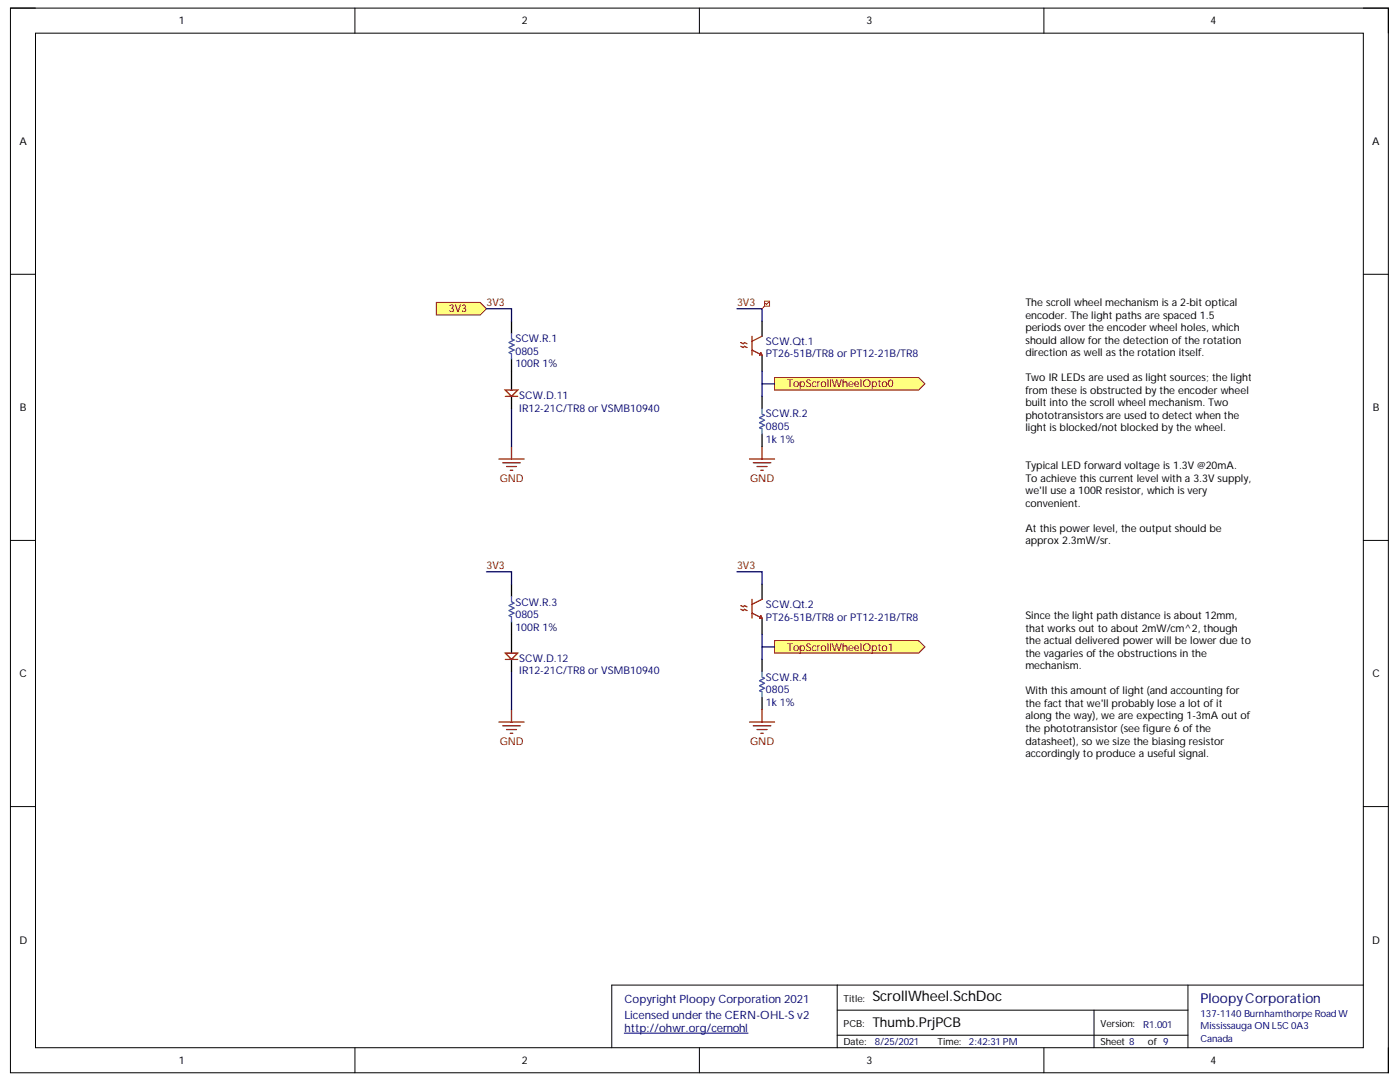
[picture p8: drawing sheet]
<svg xmlns="http://www.w3.org/2000/svg" width="279mm" height="216mm" viewBox="0 0 279 216" stroke-linecap="round" stroke-linejoin="round" font-family="sans-serif">
<path d="M2.1 1.6h275v212.5h-275z" fill="none" stroke="#000" stroke-width=".2"/>
<path d="M7.1 6.6h265v202.5h-265z" fill-rule="evenodd" fill="#fff"/>
<g fill="none" stroke="#000" stroke-width=".2">
<path d="M2.1 1.6h5M7.1 6.6h265v202.5h-265zM70.8 1.6v5M139.6 1.6v5M208.3 1.6v5M272.1 1.6h5v5M2.1 54.7h5M272.1 54.7h5M2.1 107.8h5M272.1 107.8h5M2.1 160.9h5M272.1 160.9h5"/>
<path d="M167.1 196.6v12.5M237.1 196.6v12.5M272.1 196.6h-150v12.5M70.8 209.1v5M139.6 209.1v5M167.1 201.6h70M167.1 206.6h70M208.3 209.1v5M218.3 201.6v7.5M277.1 209.1v5"/>
</g>
<path d="M124.6 206.2h24.7" fill="none" stroke="#000080" stroke-width=".2"/>
<path d="M154.6 75.3h28.7l1.3 1.3-1.3 1.2h-28.7z" fill-rule="evenodd" fill="#ffff80"/>
<path d="M154.6 75.3h28.7l1.3 1.3-1.3 1.2h-28.7z" fill="none" stroke="#800000" stroke-width=".2"/>
<path d="M154.6 127.8h28.7l1.3 1.3-1.3 1.2h-28.7z" fill-rule="evenodd" fill="#ffff80"/>
<path d="M154.6 127.8h28.7l1.3 1.3-1.3 1.2h-28.7z" fill="none" stroke="#800000" stroke-width=".2"/>
<path d="M152.1 64.1v3M152.1 71v3.1M152.1 116.6v3M152.1 123.5v3.1" fill="none" stroke="#000" stroke-width=".25"/>
<path d="M147.8 69.1l.5 .2 .3-.2 .5 .2M147.8 68.3l.5 .3 .3-.3 .5 .3M150.1 67.1v3.7M150.1 69.8l2 1M151.8 70.3l.3 .5h-.5zM152.1 67.1l-2 1M150.1 119.6v3.7M152.1 119.6l-2 1M147.8 121.6l.5 .2 .3-.2 .5 .2M147.8 120.8l.5 .3 .3-.3 .5 .3M150.1 122.3l2 1M151.8 122.8l.3 .5h-.5z" fill="none" stroke="#bf0000" stroke-width=".25"/>
<path d="M204.6 59.1h45v95h-45z" fill-rule="evenodd" fill="#fff"/>
<path d="M204.6 59.1h45v95h-45z" fill="none" stroke="#fff" stroke-width=".2"/>
<path d="M102.1 64.1v2.5M102.1 71.6v2.5M152.1 79.1v2.5M152.1 86.6v2.5M102.1 116.6v2.5M102.1 124.1v2.5M152.1 131.6v2.5M152.1 139.1v2.5" fill="none" stroke="#000" stroke-width=".25"/>
<path d="M102.1 66.6v1l.5 .2-1 .5 1 .5-1 .5 1 .5-1 .5 .5 .3v1M152.1 81.6v1l.5 .2-1 .5 1 .5-1 .5 1 .5-1 .5 .5 .3v1M102.1 119.1v1l.5 .2-1 .5 1 .5-1 .5 1 .5-1 .5 .5 .3v1M152.1 134.1v1l.5 .2-1 .5 1 .5-1 .5 1 .5-1 .5 .5 .3v1" fill="none" stroke="#009cca" stroke-width=".25"/>
<g fill="none" stroke="#800000" stroke-width=".25">
<path d="M99.6 91.6h5M100.3 92.3h3.5M101.1 93.1h2M101.8 93.8h.5M102.1 89.1v2.5M149.6 91.6h5M150.3 92.3h3.5M151.1 93.1h2M151.8 93.8h.5M152.1 89.1v2.5M99.6 144.1h5M100.3 144.8h3.5"/>
<path d="M101.1 145.6h2M101.8 146.3h.5M102.1 141.6v2.5M149.6 144.1h5M150.3 144.8h3.5M151.1 145.6h2M151.8 146.3h.5M152.1 141.6v2.5"/>
</g>
<path d="M87.1 60.4h8.7l1.3 1.2-1.3 1.2h-8.7z" fill-rule="evenodd" fill="#ffff80"/>
<path d="M87.1 60.4h8.7l1.3 1.2-1.3 1.2h-8.7z" fill="none" stroke="#800000" stroke-width=".2"/>
<path d="M97.1 61.6h5v2.5M147.1 61.6h5v2.5M152.1 74.1v2.5h2.5M152.1 76.6v2.5M102.1 81.6v7.5M97.1 114.1h5v2.5M147.1 114.1h5v2.5M102.1 134.1v7.5M152.1 126.6v2.5h2.5M152.1 129.1v2.5" fill="none" stroke="#000080" stroke-width=".25"/>
<path d="M102.1 74.1v3.7M102.1 79.1v2.5" fill="none" stroke="#000" stroke-width=".25"/>
<path d="M100.8 77.8h2.5l-1.2 1.3z" fill="#fff"/>
<path d="M100.8 77.8h2.5l-1.2 1.3zM100.8 79.1h2.5" fill="none" stroke="#bf0000" stroke-width=".25"/>
<path d="M102.1 126.6v3.7M102.1 131.6v2.5" fill="none" stroke="#000" stroke-width=".25"/>
<path d="M100.8 130.3h2.5l-1.2 1.3z" fill="#fff"/>
<path d="M100.8 130.3h2.5l-1.2 1.3zM100.8 131.6h2.5" fill="none" stroke="#bf0000" stroke-width=".25"/>
<path d="M152.6 60.1h1v1h-1zM152.6 61.1l-.5 .5M153.5 60.3l-.5 .5-.3-.3" fill="none" stroke="#f00" stroke-width=".2"/>
<text font-size="2.9" x="174.1" y="199.8">ScrollWheel.SchDoc</text>
<text font-size="2.7" fill="#000080" x="239.6" y="200.1">PloopyCorporation</text>
<text font-size="2.7" x="174.1" y="204.8">Thumb.PrjPCB</text>
<g font-size="2.3" fill="#000080">
<text x="124.6" y="200.2">Copyright Ploopy Corporation 2021</text>
<text x="124.6" y="203.4">Licensed underthe CERN-OHL-S v2</text>
<text x="124.6" y="205.9">http://ohwr.org/cernohl</text>
</g>
<g font-size="2.1">
<text x="35.7" y="4.8">1</text>
<text x="104.1" y="4.8">2</text>
<text x="172.9" y="4.8">3</text>
<text x="241.6" y="4.8">4</text>
<text x="3.9" y="28.9">A</text>
<text x="273.8" y="28.9">A</text>
<text x="204.6" y="61.1">The scroll wheel mechanism is a 2-bit optical</text>
<text x="204.6" y="63.6">encoder. The light paths are spaced 1.5</text>
<text x="204.6" y="66.1">periods over the encoder wheel holes, which</text>
<text x="204.6" y="68.6">should allowfor the detection of the rotation</text>
<text x="204.6" y="71">direction as well as the rotation itself.</text>
<text x="204.6" y="76.1">Two IR LEDs are used as light sources; the light</text>
<text x="4" y="82">B</text>
<text x="204.6" y="78.6">from these is obstructed by the encoder wheel</text>
<text x="204.6" y="81.1">built into the scroll wheel mechanism. Two</text>
<text x="204.6" y="83.6">phototransistorsare used to detect when the</text>
<text x="274" y="82">B</text>
<text x="204.6" y="86.1">light is blocked/not blocked by the wheel.</text>
<text x="204.6" y="93.5">Typical LED forward voltage is 1.3V @20mA.</text>
<text x="204.6" y="96.1">To achieve this current level with a 3.3V supply,</text>
<text x="204.6" y="98.6">we'll use a 100R resistor, which is very</text>
<text x="204.6" y="101.1">convenient.</text>
<text x="204.6" y="106.1">At this power level, the output should be</text>
<text x="204.6" y="108.6">approx 2.3mW/sr.</text>
<text x="204.6" y="123.6">Since the light path distance is about 12mm,</text>
<text x="204.6" y="126.1">that works out to about 2mW/cm^2, though</text>
<text x="204.6" y="128.6">the actual delivered power will be lower due to</text>
<text x="204.6" y="131.1">the vagaries of the obstructions in the</text>
<text x="3.9" y="135.2">C</text>
<text x="204.6" y="133.5">mechanism.</text>
<text x="273.9" y="135.2">C</text>
<text x="204.6" y="138.5">With this amount of light (and accounting for</text>
<text x="204.6" y="141.1">the fact that we'll probably lose a lot of it</text>
<text x="204.6" y="143.5">along the way), we are expecting 1-3mA out of</text>
<text x="204.6" y="146.1">the phototransistor (see figure 6 of the</text>
<text x="204.6" y="148.6">datasheet), so we size the biasing resistor</text>
<text x="204.6" y="151.1">accordingly to produce a useful signal.</text>
<text x="3.9" y="188.3">D</text>
<text x="273.8" y="188.3">D</text>
<text x="35.7" y="212.3">1</text>
<text x="104.1" y="212.3">2</text>
<text x="172.9" y="212.3">3</text>
<text x="241.6" y="212.3">4</text>
</g>
<g font-size="2.1" fill="#800000">
<text x="89.6" y="62.3">3V3</text>
<text x="97.1" y="61.1">3V3</text>
<text x="147.1" y="61.1">3V3</text>
<text x="157.1" y="77.3">TopScrollWheelOpto0</text>
<text x="99.7" y="96.1">GND</text>
<text x="149.7" y="96.1">GND</text>
<text x="97.1" y="113.6">3V3</text>
<text x="147.1" y="113.6">3V3</text>
<text x="157.1" y="129.8">TopScrollWheelOpto1</text>
<text x="99.7" y="148.6">GND</text>
<text x="149.7" y="148.6">GND</text>
</g>
<g font-size="2.1" fill="#000080">
<text x="102.9" y="68.3">SCW.R.1</text>
<text x="102.9" y="70.9">0805</text>
<text x="152.9" y="68.8">SCW.Qt.1</text>
<text x="152.9" y="71.3">PT26-51B/TR8 or PT12-21B/TR8</text>
<text x="102.9" y="73.3">100R 1%</text>
<text x="103.6" y="79.6">SCW.D.11</text>
<text x="103.6" y="82.1">IR12-21C/TR8 or VSMB10940</text>
<text x="152.9" y="83.3">SCW.R.2</text>
<text x="152.9" y="88.3">1k 1%</text>
<text x="152.9" y="85.8">0805</text>
<text x="102.9" y="125.8">100R 1%</text>
<text x="102.9" y="120.9">SCW.R.3</text>
<text x="102.9" y="123.3">0805</text>
<text x="152.9" y="121.3">SCW.Qt.2</text>
<text x="152.9" y="123.8">PT26-51B/TR8 or PT12-21B/TR8</text>
<text x="103.6" y="132.1">SCW.D.12</text>
<text x="103.6" y="134.6">IR12-21C/TR8 or VSMB10940</text>
<text x="152.9" y="135.8">SCW.R.4</text>
<text x="152.9" y="140.8">1k 1%</text>
<text x="152.9" y="138.3">0805</text>
</g>
<g font-size="1.9">
<text x="168.3" y="199.9">Title:</text>
<text x="168.3" y="208.6">Date:</text>
<text x="168.3" y="204.8">PCB:</text>
<text x="187.1" y="208.6">Time:</text>
<text x="219.6" y="204.8">Version:</text>
<text x="219.6" y="208.6">Sheet 8</text>
<text x="229.1" y="208.6">of 9</text>
</g>
<g font-size="1.9" fill="#000080">
<text x="239.6" y="202.9">137-1140Burnhamthorpe Road W</text>
<text x="174.6" y="208.6">8/25/2021</text>
<text x="193.4" y="208.6">2:42:31 PM</text>
<text x="228.1" y="205.1">R1.001</text>
<text x="239.6" y="205.3">Mississauga ON L5C 0A3</text>
<text x="239.6" y="207.9">Canada</text>
</g>
</svg>
